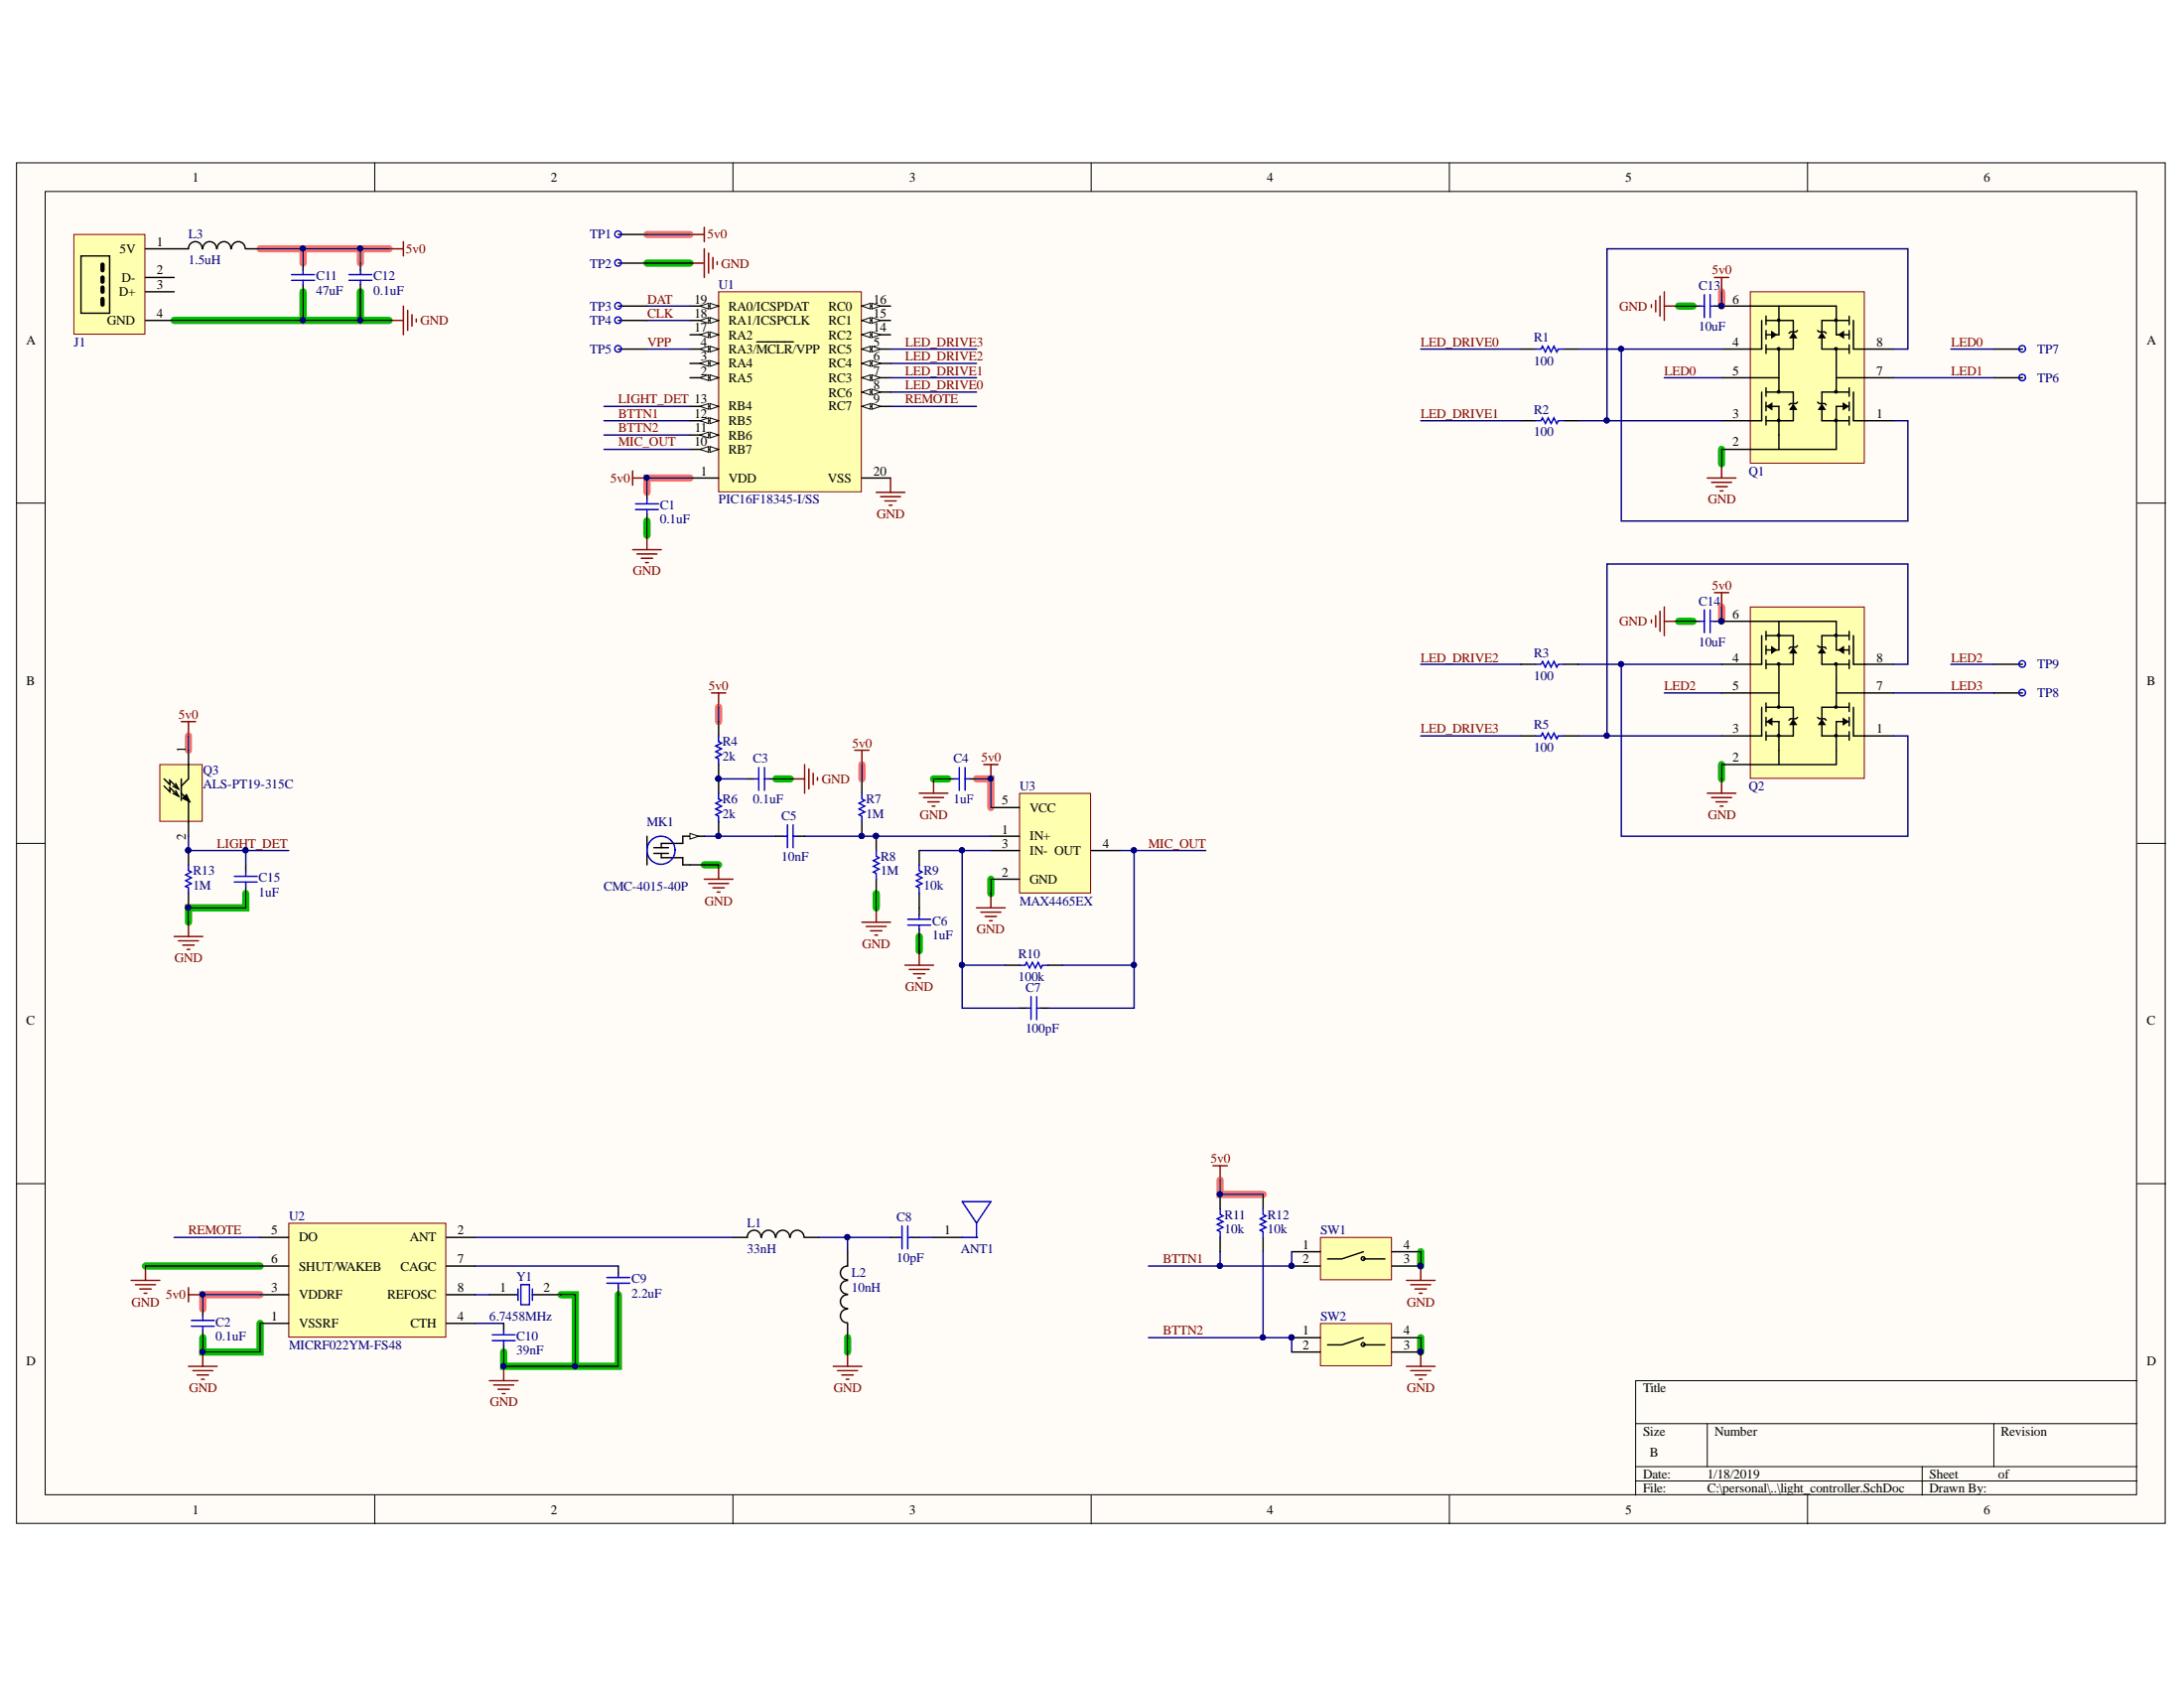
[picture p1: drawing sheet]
# Altium project light_controller.PrjPcb
1 sheet, 52 parts. Net scope: global (net labels, ports and power ports of the same name join across sheets).
Board file: light_controller.PcbDoc

## Sheet light_controller.SchDoc
size B

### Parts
ANT1  CHIP ANTENNA  [ANT-2.4-CHP]  (value not drawn)
C1  0.1uF  [CAP_0603]
C2  0.1uF  [CAP_0603]
C3  0.1uF  [CAP_0603]
C4  1uF  [CAP_0603]
C5  10nF  [CAP_0603]
C6  1uF  [CAP_0603]
C7  100pF  [CAP_0603]
C8  10pF  [CAP_0603]
C9  2.2uF  [CAP_0603]
C10  39nF  [CAP_0603]
C11  47uF  [CAP_0805]
C12  0.1uF  [CAP_0603]
C13  10uF  [CAP_0805]
C14  10uF  [CAP_0805]
C15  1uF  [CAP_0603]
J1  USB-A  [USB_VERT_PLUG]  (value not drawn)
L1  33nH  [RES_0603]
L2  10nH  [RES_0603]
L3  1.5uH  [RES_0805]
MK1  CMC-4015-40P  [MIC_CMC-4015-40P_CMC-4015-40P(Primary)]
Q1  ZXMHC6A07T8TA  [SOT-223-8]  (value not drawn)
Q2  ZXMHC6A07T8TA  [SOT-223-8]  (value not drawn)
Q3  ALS-PT19-315C  [LED_ALS-PT19]
R1  100  [RES_0603]
R2  100  [RES_0603]
R3  100  [RES_0603]
R4  2k  [RES_0603]
R5  100  [RES_0603]
R6  2k  [RES_0603]
R7  1M  [RES_0603]
R8  1M  [RES_0603]
R9  10k  [RES_0603]
R10  100k  [RES_0603]
R11  10k  [RES_0603]
R12  10k  [RES_0603]
R13  1M  [RES_0603]
SW1  PUSHBUTTON-SPST-4Term  [SWITCH_TACTILE_6MM]  (value not drawn)
SW2  PUSHBUTTON-SPST-4Term  [SWITCH_TACTILE_6MM]  (value not drawn)
TP1  TESTPOINT  [PAD_40MIL]  (value not drawn)  (no BOM)
TP2  TESTPOINT  [PAD_40MIL]  (value not drawn)  (no BOM)
TP3  TESTPOINT  [PAD_40MIL]  (value not drawn)  (no BOM)
TP4  TESTPOINT  [PAD_40MIL]  (value not drawn)  (no BOM)
TP5  TESTPOINT  [PAD_40MIL]  (value not drawn)  (no BOM)
TP6  TESTPOINT  [THROUGH_HOLE_20AWG]  (value not drawn)  (no BOM)
TP7  TESTPOINT  [THROUGH_HOLE_20AWG]  (value not drawn)  (no BOM)
TP8  TESTPOINT  [THROUGH_HOLE_20AWG]  (value not drawn)  (no BOM)
TP9  TESTPOINT  [THROUGH_HOLE_20AWG]  (value not drawn)  (no BOM)
U1  PIC16F18345-I/SS  [MCHP-SS-20_V]
U2  MICRF022YM-FS48  [SOIC127P600X175-8N]
U3  MAX4465EX  [SOT95P245X110-5N]
Y1  Frequency: 6.7458MHz  [XTAL_ABLS]  (hidden comment: CRYSTAL)

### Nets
5v0: C1.1 C2.1 C4.2 C11.1 C12.1 C13.2 C14.2 L3.2 Q1.6(S1S4) Q2.6(S1S4) Q3.1(C) R4.2 R7.2 R11.2 R12.2 TP1.1 U1.1(VDD) U2.3(VDDRF) U3.5(VCC)
GND: C1.2 C2.2 C3.2 C4.1 C6.1 C9.1 C10.1 C11.2 C12.2 C13.1 C14.1 C15.1 J1.4(GND) L2.1 MK1.M(GND) Q1.2(S2S3) Q2.2(S2S3) R8.1 R13.1 SW1.3 SW1.4 SW2.3 SW2.4 TP2.1 U1.20(VSS) U2.1(VSSRF) U2.6(SHUT/WAKEB) U3.2(GND) Y1.2(X2)
BTTN1: R11.1 SW1.1 SW1.2 U1.12(RB5)
BTTN2: R12.1 SW2.1 SW2.2 U1.11(RB6)
CLK: TP4.1 U1.18(RA1/ICSPCLK)
DAT: TP3.1 U1.19(RA0/ICSPDAT)
LED0: Q1.5(D1D2) TP7.1
LED1: Q1.7(D3D4) TP6.1
LED2: Q2.5(D1D2) TP9.1
LED3: Q2.7(D3D4) TP8.1
LED_DRIVE0: R1.1 U1.8(RC6)
LED_DRIVE1: R2.1 U1.7(RC3)
LED_DRIVE2: R3.1 U1.6(RC4)
LED_DRIVE3: R5.1 U1.5(RC5)
LIGHT_DET: C15.2 Q3.2(E) R13.2 U1.13(RB4)
MIC_OUT: C7.1 R10.1 U1.10(RB7) U3.4(OUT)
REMOTE: U1.9(RC7) U2.5(DO)
VPP: TP5.1 U1.4(RA3/~{MCLR}/VPP)
NetANT1_1: ANT1.1(FEED) C8.2
NetC3_1: C3.1 R4.1 R6.2
NetC5_1: C5.1 MK1.P(OUT) R6.1
NetC5_2: C5.2 R7.1 R8.2 U3.1(IN+)
NetC6_2: C6.2 R9.1
NetC7_2: C7.2 R9.2 R10.2 U3.3(IN-)
NetC8_1: C8.1 L1.2 L2.2
NetC9_2: C9.2 U2.7(CAGC)
NetC10_2: C10.2 U2.4(CTH)
NetJ1_1: J1.1(5V) L3.1
NetL1_1: L1.1 U2.2(ANT)
NetQ1_1: Q1.1(G3) Q1.4(G1) R1.2
NetQ1_3: Q1.3(G2) Q1.8(G4) R2.2
NetQ2_1: Q2.1(G3) Q2.4(G1) R3.2
NetQ2_3: Q2.3(G2) Q2.8(G4) R5.2
NetU2_8: U2.8(REFOSC) Y1.1(X1)

Not connected (* = marked no-connect by the designer): ANT1 2(NC); J1 2(D-) 3(D+); U1 2(RA5) 3(RA4) 14(RC2) 15(RC1) 16(RC0) 17(RA2)
